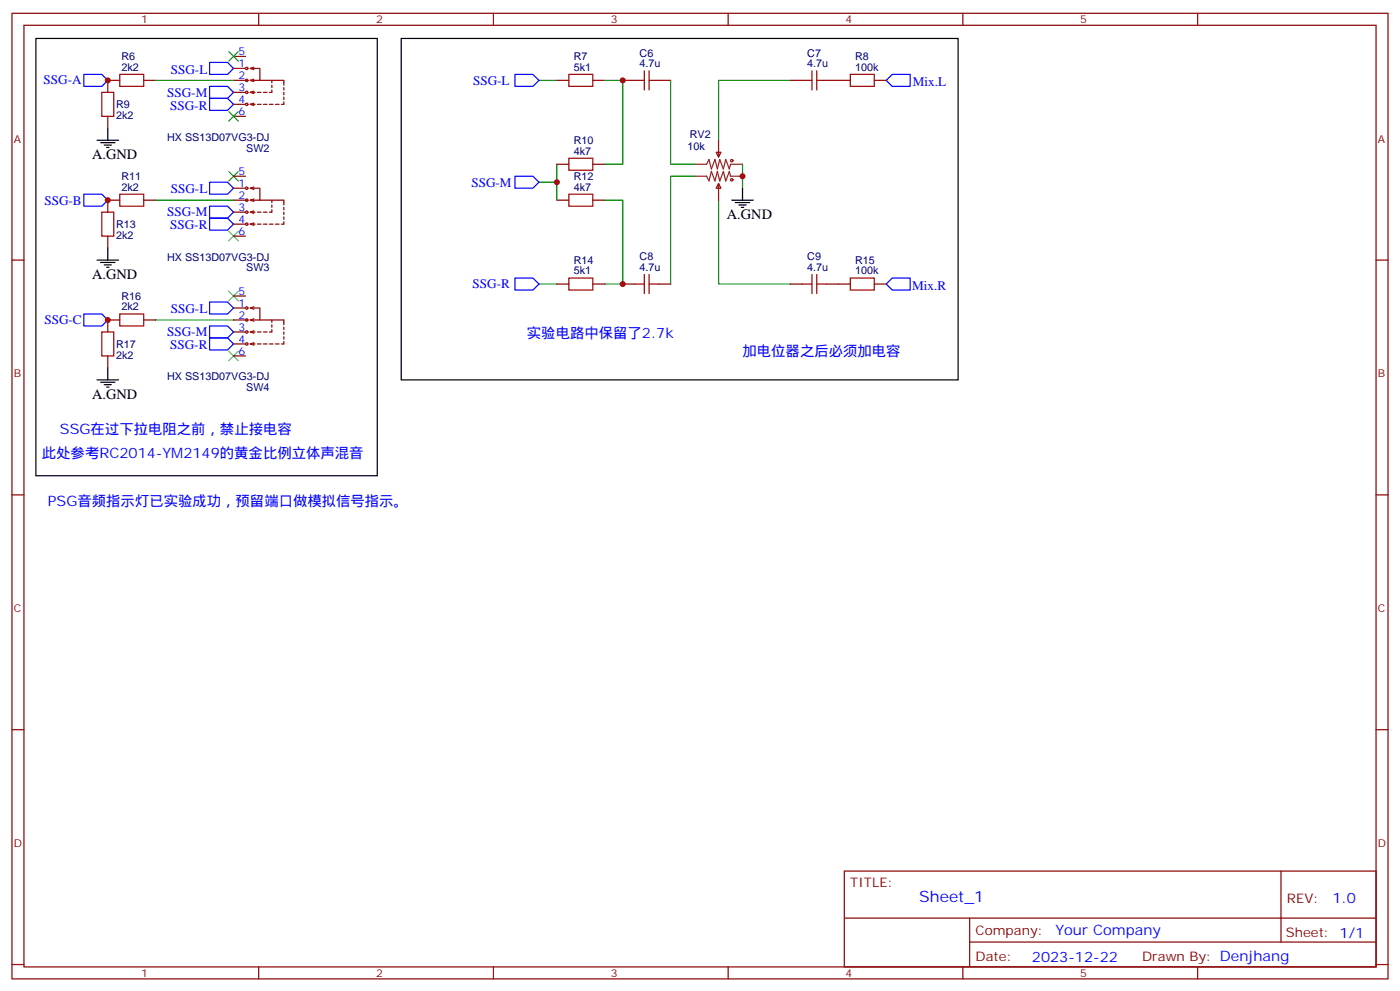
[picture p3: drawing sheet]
<svg xmlns="http://www.w3.org/2000/svg" width="412mm" height="292mm" viewBox="0 0 412 292" stroke-linecap="round" stroke-linejoin="round" font-family="sans-serif">
<g fill="none" stroke="#870000" stroke-width=".35">
<path d="M3.5 3.9h405.4v284.4h-405.4zM7.1 7.4h398.2v277.3h-398.2zM68.8 16.6h3.5M74.8 19.8l-1.1 .3M76.2 3.9v3.5M145.3 3.9v3.5M214.5 3.9v3.5M283.6 3.9v3.5M352.8 3.9v3.5M31.7 34.3v3.5M35.3 23.7h-3.6v3.5M42.3 23.7h3.6"/>
<path d="M68.8 23.7h4.2M68.8 30.7h3.5M68.8 27.2h3.5M68.8 20.1h3.5M68.8 34.3h3.5M73.7 20.1h2.9v3.6h-2.9M73.7 30.7h1.4M73.7 27.2l1.1 .4M73.7 23.7l1.1 .3M73.7 20.1l1.1 .4M73.7 27.2h1.4M73.7 30.7l1.1 .4"/>
<path d="M74.8 26.8l-1.1 .4M74.8 23.3l-1.1 .4M74.8 30.4l-1.1 .3M75.8 30.7h1.1M75.8 27.2h1.1M76.6 23.7h7v1.4M77.6 30.7h1.1M77.6 27.2h1.1M79.4 30.7h1M80.1 26.5v.7h-.7M80.1 23.7v.7M80.1 25.1v.7"/>
<path d="M81.1 30.7h1.1M83.6 30v.7h-.7M83.6 25.8v.7M83.6 27.2v.7M83.6 28.6v.7M164 23.7h3.6M174.6 23.7h3.6M183.4 23.7h3.6M194 23.7h3.6M232.8 23.7h3.6M243.4 23.7h7.1M257.5 23.7h3.6"/>
<path d="M35.3 58.9h-3.6v3.6M42.3 58.9h3.6M68.8 58.9h4.2M68.8 51.9h3.5M68.8 55.4h3.5M73.7 55.4h2.9v3.5h-2.9M73.7 58.9l1.1 .4M73.7 55.4l1.1 .4M74.8 58.6l-1.1 .3M74.8 55.1l-1.1 .3M76.6 58.9h7v1.5M80.1 58.9v.8"/>
<path d="M164 58.9h3.6M164 48.4h3.6M174.6 58.9h3.6M174.6 48.4h3.6M211 44.8h1.4l-.7 1.4zM211.7 54l.7 1.4h-1.4zM211.7 41.3v4.9M211.7 54v4.9M3.5 76.6h3.6M31.7 69.5v3.6M68.8 66h3.5M68.8 62.5h3.5"/>
<path d="M68.8 69.5h3.5M73.7 66h1.4M73.7 62.5l1.1 .3M73.7 62.5h1.4M73.7 66l1.1 .4M74.8 62.1l-1.1 .4M74.8 65.7l-1.1 .3M75.8 66h1.1M75.8 62.5h1.1M77.6 66h1.1M77.6 62.5h1.1M79.4 66h1"/>
<path d="M80.1 60.4v.7M80.1 61.8v.7h-.7M81.1 66h1.1M83.6 61.1v.7M83.6 62.5v.7M83.6 63.9v.7M83.6 65.3v.7h-.7M405.3 76.6h3.6M35.3 94.2h-3.6v3.6M42.3 94.2h3.6M68.8 87.2h3.5M68.8 97.8h3.5"/>
<path d="M68.8 94.2h4.2M68.8 90.7h3.5M73.7 90.7h2.9v3.5h-2.9M73.7 97.8l1.1 .3M73.7 94.2l1.1 .4M73.7 90.7l1.1 .4M73.7 97.8h1.4M74.8 97.4l-1.1 .4M74.8 93.9l-1.1 .3M74.8 90.3l-1.1 .4M75.8 97.8h1.1M76.6 94.2h7v1.4"/>
<path d="M77.6 97.8h1.1M80.1 94.2v.7M80.1 95.6v.7M80.1 97v.8h-.7M83.6 96.3v.7M83.6 97.8v.7M83.6 99.2v.7M164 83.6h3.6M174.6 83.6h3.6M183.4 83.6h3.6M194 83.6h3.6M232.8 83.6h3.6"/>
<path d="M243.4 83.6h7.1M257.5 83.6h3.6M31.7 104.8v3.5M68.8 101.3h3.5M68.8 104.8h3.5M73.7 101.3h1.4M73.7 101.3l1.1 .3M74.8 100.9l-1.1 .4M75.8 101.3h1.1M77.6 101.3h1.1M79.4 101.3h1M81.1 101.3h1.1"/>
<path d="M83.6 100.6v.7h-.7M3.5 145.7h3.6M405.3 145.7h3.6M3.5 214.9h3.6M405.3 214.9h3.6M248.7 256.5h156.6v28.2h-156.6zM377.3 256.5v20.9M248.7 270.4h156.5M285.6 277.4h119.6M285.6 270.4v14.1M3.5 284h3.6M76.2 284.7v3.6"/>
<path d="M145.3 284.7v3.6M214.5 284.7v3.6M283.6 284.7v3.6M352.8 284.7v3.6M405.3 284h3.6"/>
<circle cx="72.7" cy="27.2" r=".35"/>
<circle cx="72.7" cy="30.7" r=".35"/>
<circle cx="72.7" cy="23.7" r=".35"/>
<circle cx="72.7" cy="20.1" r=".35"/>
<circle cx="72.7" cy="58.9" r=".35"/>
<circle cx="72.7" cy="55.4" r=".35"/>
<circle cx="72.7" cy="66" r=".35"/>
<circle cx="72.7" cy="62.5" r=".35"/>
<circle cx="72.7" cy="90.7" r=".35"/>
<circle cx="72.7" cy="94.2" r=".35"/>
<circle cx="72.7" cy="97.8" r=".35"/>
<circle cx="72.7" cy="101.3" r=".35"/>
</g>
<g fill="none" stroke="#a10000" stroke-width=".35">
<path d="M30 27.2h3.5v7.1h-3.5zM35.3 21.9h7v3.5h-7zM167.6 21.9h7v3.5h-7zM187 23.7h2.8M189.8 20.8v5.7M191.2 20.8v5.7M191.2 23.7h2.8M236.4 23.7h2.8M239.2 20.8v5.7M240.6 23.7h2.8M240.6 20.8v5.7M250.5 21.9h7v3.5h-7z"/>
<path d="M35.3 57.2h7v3.5h-7zM167.6 57.2h7v3.5h-7zM167.6 46.6h7v3.5h-7zM30 62.5h3.5v7h-3.5zM30 97.8h3.5v7h-3.5zM35.3 92.5h7v3.5h-7zM167.6 81.9h7v3.5h-7zM187 83.6h2.8M189.8 80.8v5.7M191.2 83.6h2.8M191.2 80.8v5.7M236.4 83.6h2.8"/>
<path d="M239.2 80.8v5.7M240.6 83.6h2.8M240.6 80.8v5.7M250.5 81.9h7v3.5h-7z"/>
<circle cx="215.5" cy="47.3" r=".35"/>
<circle cx="215.5" cy="53" r=".35"/>
</g>
<g fill="none" stroke="#00f" stroke-width=".35">
<path d="M61.7 18.4h5.3l1.8 1.7-1.8 1.8h-5.3zM24.7 21.9h5.3l1.7 1.8-1.7 1.7h-5.3zM61.7 25.4h5.3l1.8 1.8-1.8 1.8h-5.3zM61.7 29h5.3l1.8 1.7-1.8 1.8h-5.3zM151.7 21.9h5.3l1.7 1.8-1.7 1.7h-5.3zM262.8 21.9h5.3v3.5h-5.3l-1.7-1.7zM24.7 57.2h5.3l1.7 1.7-1.7 1.8h-5.3zM61.7 53.7h5.3l1.8 1.7-1.8 1.8h-5.3zM151.7 51.9h5.3l1.7 1.8-1.7 1.7h-5.3zM61.7 60.7h5.3l1.8 1.8-1.8 1.7h-5.3zM61.7 64.2h5.3l1.8 1.8-1.8 1.8h-5.3zM24.7 92.5h5.3l1.7 1.7-1.7 1.8h-5.3z"/>
<path d="M61.7 88.9h5.3l1.8 1.8-1.8 1.8h-5.3zM61.7 96h5.3l1.8 1.8-1.8 1.7h-5.3zM61.7 99.5h5.3l1.8 1.8-1.8 1.7h-5.3zM151.7 81.9h5.3l1.7 1.7-1.7 1.8h-5.3zM262.8 81.9h5.3v3.5h-5.3l-1.7-1.8z"/>
</g>
<g fill="none" stroke="#008700" stroke-width=".35">
<path d="M45.9 23.7h22.9M158.7 23.7h5.3M178.2 23.7h5.2v24.7h-5.2M197.6 23.7v24.7h7M232.8 23.7h-21.1v17.6M45.9 58.9h22.9M158.7 53.7h5.3M164 48.4v10.5M178.2 58.9h5.2v24.7h-5.2M204.6 51.9h-7v31.7M211.7 58.9v24.7h21.1M218.7 48.4v7"/>
<path d="M45.9 94.2h22.9M158.7 83.6h5.3"/>
</g>
<g fill="none" stroke="#000" stroke-width=".35">
<path d="M10.6 11.3h100.5v128.8h-100.5zM118.2 11.3h164v100.6h-164zM31.7 37.8v3.5M28.6 41.3h6.3M29.6 42h4.3M30.7 42.7h2.1M31.4 43.4h.7M215.5 58.9h6.4M216.6 59.7h4.2M218.7 55.4v3.5M28.6 76.6h6.3M29.6 77.3h4.3"/>
<path d="M30.7 78h2.1M31.4 78.7h.7M31.7 73.1v3.5M217.7 60.4h2.1M218.4 61.1h.7M28.6 111.9h6.3M29.6 112.6h4.3M30.7 113.3h2.1M31.4 114h.7M31.7 108.3v3.6"/>
</g>
<path d="M67.4 15.2l2.8 2.8M70.2 15.2l-2.8 2.8M67.4 32.8l2.8 2.9M70.2 32.8l-2.8 2.9M67.4 50.5l2.8 2.8M70.2 50.5l-2.8 2.8M67.4 68.1l2.8 2.8M70.2 68.1l-2.8 2.8M67.4 85.8l2.8 2.8M70.2 85.8l-2.8 2.8M67.4 103.4l2.8 2.8M70.2 103.4l-2.8 2.8" fill="none" stroke="#3c3" stroke-width=".35"/>
<path d="M204.6 48.4h3.5l.7-1.4 .7 2.8 1.1-2.8 .7 2.8 .7-2.8 1.1 2.8 .7-2.8 1 2.8 .4-1.4h3.5M204.6 51.9h3.5l.7 1.4 .7-2.8 1.1 2.8 .7-2.8 .7 2.8 1.1-2.8 .7 2.8 1-2.8 .4 1.4h3.5" fill="none" stroke="#8c2424" stroke-width=".35"/>
<g fill="#c00">
<circle cx="183.4" cy="83.6" r=".88"/>
<circle cx="183.4" cy="23.7" r=".88"/>
<circle cx="164" cy="53.7" r=".88"/>
<circle cx="31.8" cy="23.7" r=".88"/>
<circle cx="31.8" cy="58.9" r=".88"/>
<circle cx="31.8" cy="94.2" r=".88"/>
<circle cx="218.7" cy="51.9" r=".88"/>
</g>
<text font-size="4.6" fill="#00f" x="270.8" y="265.5">Sheet_1</text>
<g font-size="4.2">
<text x="27.2" y="47">A.GND</text>
<text x="214.1" y="64.6">A.GND</text>
<text x="27.2" y="82.2">A.GND</text>
<text x="27.2" y="117.5">A.GND</text>
</g>
<g font-size="4.2" fill="#00f">
<text x="155.2" y="99.5">实验电路中保留了2.7k</text>
<text x="218.7" y="104.8">加电位器之后必须加电容</text>
<text x="17.6" y="127.7">SSG在过下拉电阻之前，禁止接电容</text>
<text x="12.3" y="134.8">此处参考RC2014-YM2149的黄金比例立体声混音</text>
<text x="14.1" y="148.9">PSG音频指示灯已实验成功，预留端口做模拟信号指示。</text>
<text x="392.5" y="265.8">1.0</text>
<text x="310.9" y="275.3">Your Company</text>
<text x="304" y="283.1">2023-12-22</text>
</g>
<g font-size="3.9" fill="#00f">
<text x="50.3" y="21.7">SSG-L</text>
<text x="12.9" y="24.9">SSG-A</text>
<text x="49.2" y="28.5">SSG-M</text>
<text x="139.4" y="24.9">SSG-L</text>
<text x="268.9" y="25.4">Mix.L</text>
<text x="50.1" y="32.3">SSG-R</text>
<text x="50.3" y="57">SSG-L</text>
<text x="138.9" y="54.9">SSG-M</text>
<text x="13.1" y="60.2">SSG-B</text>
<text x="49.2" y="63.7">SSG-M</text>
<text x="50.1" y="67.6">SSG-R</text>
<text x="139.2" y="84.9">SSG-R</text>
<text x="268.7" y="85.4">Mix.R</text>
<text x="13.1" y="95.5">SSG-C</text>
<text x="50.3" y="92.3">SSG-L</text>
<text x="49.2" y="99">SSG-M</text>
<text x="50.1" y="102.8">SSG-R</text>
</g>
<g font-size="3.9" fill="#800">
<text x="250.5" y="261.1">TITLE:</text>
<text x="379.1" y="265.8">REV:</text>
<text x="287.4" y="275.3">Company:</text>
<text x="378.7" y="275.9">Sheet: 1/1</text>
<text x="287.4" y="283">Date:</text>
<text x="336.4" y="283.1">Drawn By: Denjhang</text>
</g>
<g font-size="3.2" fill="#800">
<text x="41.6" y="6.9">1</text>
<text x="110.8" y="6.9">2</text>
<text x="179.9" y="6.9">3</text>
<text x="249.1" y="6.9">4</text>
<text x="318.2" y="6.9">5</text>
<text x="4.1" y="42">A</text>
<text x="405.9" y="42">A</text>
<text x="4.1" y="111.2">B</text>
<text x="405.9" y="111.2">B</text>
<text x="4.1" y="180.3">C</text>
<text x="405.9" y="180.3">C</text>
<text x="4.1" y="249.4">D</text>
<text x="405.9" y="249.4">D</text>
<text x="41.6" y="287.7">1</text>
<text x="110.8" y="287.7">2</text>
<text x="179.9" y="287.7">3</text>
<text x="249.1" y="287.7">4</text>
<text x="318.2" y="287.7">5</text>
</g>
<g font-size="3.2" fill="#000080">
<text x="35.8" y="17.7">R6</text>
<text x="169" y="17.7">R7</text>
<text x="188.4" y="16.7">C6</text>
<text x="237.8" y="16.7">C7</text>
<text x="251.9" y="17.6">R8</text>
<text x="35.8" y="20.8">2k2</text>
<text x="169" y="20.8">5k1</text>
<text x="188.4" y="19.8">4.7u</text>
<text x="237.8" y="19.8">4.7u</text>
<text x="251.9" y="20.8">100k</text>
<text x="34.2" y="35">2k2</text>
<text x="34.2" y="31.9">R9</text>
<text x="49.2" y="41.5">HX SS13D07VG3-DJ</text>
<text x="203.2" y="40.7">RV2</text>
<text x="72.5" y="44.7">SW2</text>
<text x="169" y="45.5">4k7</text>
<text x="169" y="42.4">R10</text>
<text x="202.5" y="44.2">10k</text>
<text x="35.8" y="53">R11</text>
<text x="169" y="53">R12</text>
<text x="35.8" y="56.1">2k2</text>
<text x="169" y="56.1">4k7</text>
<text x="34.2" y="70.3">2k2</text>
<text x="34.2" y="67.2">R13</text>
<text x="49.2" y="76.8">HX SS13D07VG3-DJ</text>
<text x="169" y="77.6">R14</text>
<text x="188.4" y="76.6">C8</text>
<text x="237.8" y="76.6">C9</text>
<text x="251.9" y="77.6">R15</text>
<text x="72.5" y="79.9">SW3</text>
<text x="169" y="80.8">5k1</text>
<text x="188.4" y="79.8">4.7u</text>
<text x="237.8" y="79.8">4.7u</text>
<text x="251.9" y="80.8">100k</text>
<text x="35.8" y="88.2">R16</text>
<text x="35.8" y="91.4">2k2</text>
<text x="34.2" y="105.6">2k2</text>
<text x="34.2" y="102.4">R17</text>
<text x="49.2" y="112">HX SS13D07VG3-DJ</text>
<text x="72.5" y="115.2">SW4</text>
</g>
<g font-size="3.2" fill="#00f">
<text x="70.3" y="16.3">5</text>
<text x="70.3" y="23.3">2</text>
<text x="70.3" y="19.8">1</text>
<text x="70.3" y="26.8">3</text>
<text x="70.3" y="30.4">4</text>
<text x="70.3" y="33.9">6</text>
<text x="70.3" y="51.5">5</text>
<text x="70.3" y="58.6">2</text>
<text x="70.3" y="55.1">1</text>
<text x="70.3" y="65.7">4</text>
<text x="70.3" y="62.1">3</text>
<text x="70.3" y="69.2">6</text>
<text x="70.3" y="86.8">5</text>
<text x="70.3" y="93.9">2</text>
<text x="70.3" y="90.3">1</text>
<text x="70.3" y="100.9">4</text>
<text x="70.3" y="97.4">3</text>
<text x="70.3" y="104.5">6</text>
</g>
</svg>
